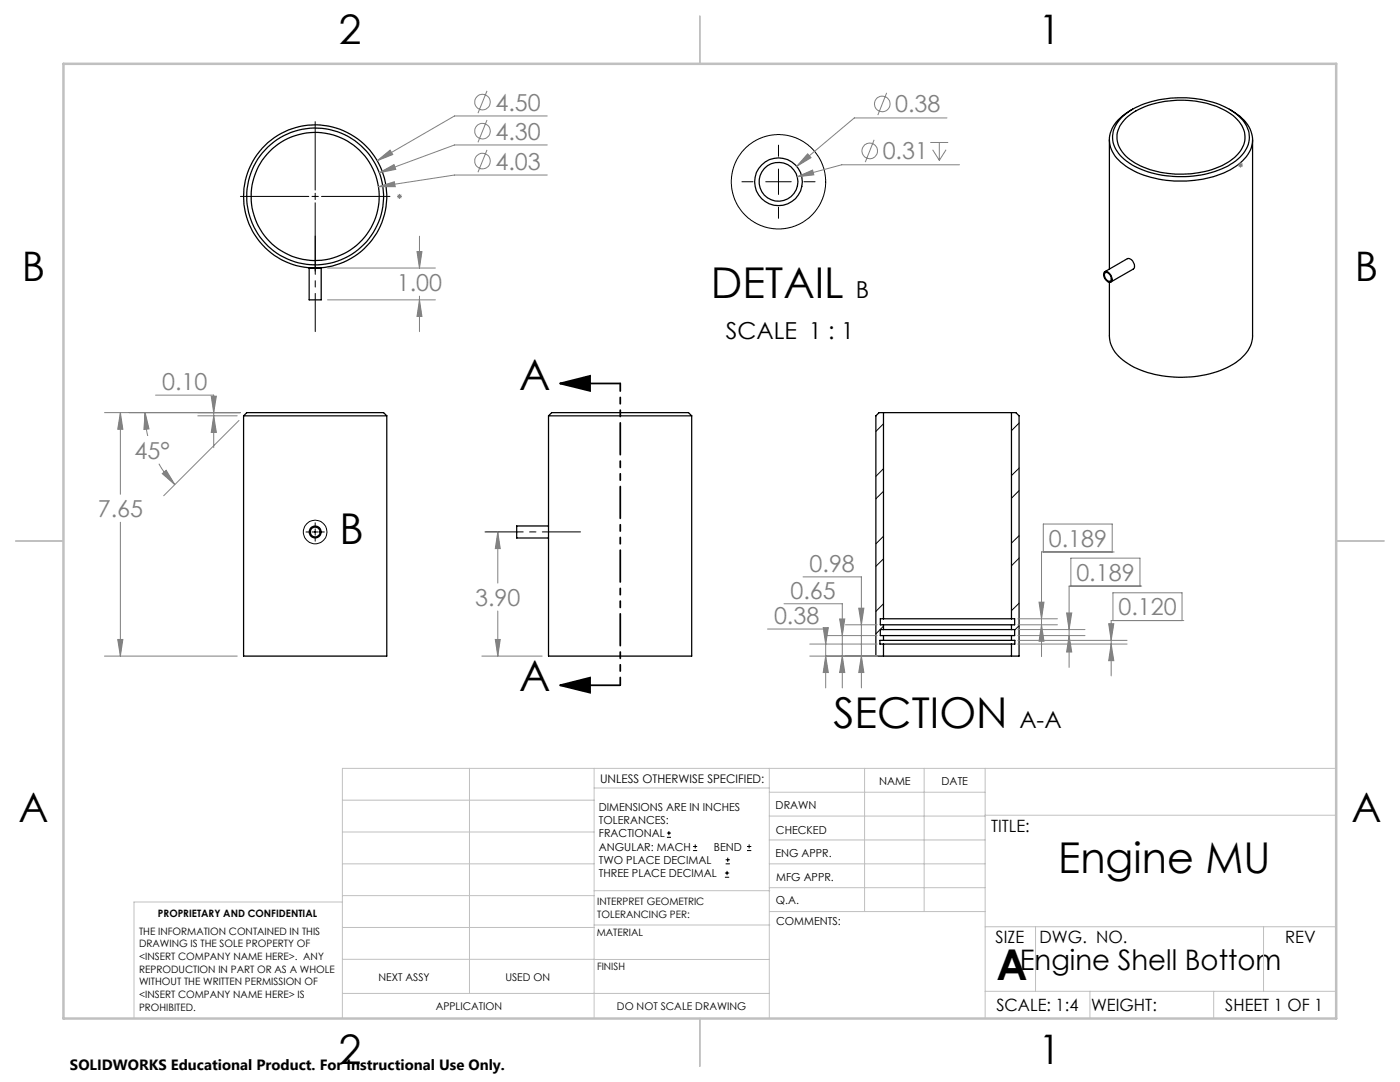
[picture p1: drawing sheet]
<svg xmlns="http://www.w3.org/2000/svg" width="279mm" height="216mm" viewBox="0 0 279 216" stroke-linecap="round" stroke-linejoin="round" font-family="sans-serif">
<g fill="none" stroke="#000" stroke-width=".25">
<path d="M221.4 27.9v25.8M223.7 23.6a16.6 16.6 0 0 1 11.5-4.1 17.7 17.7 0 0 1 12 3.6 5.3 5.3 0 0 1-.1 8.6 17.7 17.7 0 0 1-11.3 3.5 17.2 17.2 0 0 1-11.8-3.8 5.2 5.2 0 0 1-.3-7.8zM224.8 23.5a17.1 17.1 0 0 1 12.3-3.5 14.9 14.9 0 0 1 9.8 3.8 4.9 4.9 0 0 1-.5 7.6 17.2 17.2 0 0 1-12.5 3.3 14.6 14.6 0 0 1-9.6-4 4.9 4.9 0 0 1 .5-7.2zM226 21.8a7.7 7.7 0 0 0-4.6 5.7 6.8 6.8 0 0 0 3.8 6 22.1 22.1 0 0 0 19.7 .7 8.2 8.2 0 0 0 5-5.7 6.1 6.1 0 0 0-2.9-5.6l-1.6-1.1M250 27.9v39.1a6.7 6.7 0 0 1-3.4 5.4 21.9 21.9 0 0 1-21.4 .2 6.7 6.7 0 0 1-3.8-5.6v-10.7M61.7 53.5h2.4v6.3h-2.4zM220.4 54.3a1.02 1.02 0 0 1 1.4 .8 .67 .67 0 0 1 .1 .9 .67 .67 0 0 1-.8 .2 1.61 1.61 0 0 1-.7-1.9zM220.5 54.2l4.5-2.6a1.4 1.4 0 0 1 1.3 2l-4.6 2.7M220.6 54.4a1.09 1.09 0 0 1 .9 1.7 1.15 1.15 0 0 1-.9-1.7zM48.6 83v47.9h28.6v-47.9M48.6 83h28.6M48.6 83l.6-.7h27.4l.6 .7"/>
<path d="M109.5 83h28.5M109.5 83l.6-.7h27.3l.6 .7M109.5 83v22M138 83v47.9h-28.5v-23.5M176.3 82.3h25.6M176.3 82.3h-.9l-.6 .7v47.9h1.5M176.3 82.3v41.2M201.9 82.3h.8l.7 .7v47.9h-1.5M201.9 82.3v41.2M109.5 105h-6.4v2.4h6.4M109.5 105v2.4M176.3 126.8h25.6"/>
<path d="M176.3 127.8h25.6M176.3 124.7h25.6M176.3 125.6h25.6M176.3 123.5h25.6M176.3 128.5h25.6M176.3 130.9h25.6M176.3 127.8h-.7v.7h.7M176.3 123.5h-.6v1.2h.6M176.3 125.6h-.6v1.2h.6M176.3 124.7v.9M176.3 126.8v1M176.3 128.5v2.4"/>
<path d="M201.9 123.5h.6v1.2h-.6M201.9 125.6h.6v1.2h-.6M201.9 127.8h.6v.7h-.6M201.9 124.7v.9M201.9 126.8v1M201.9 128.5v2.4"/>
<circle cx="62.9" cy="39.2" r="14.3"/>
<circle cx="62.9" cy="39.2" r="13.6"/>
<circle cx="62.9" cy="39.2" r="12.8"/>
<circle cx="155.4" cy="36.3" r="3.9"/>
<circle cx="155.4" cy="36.3" r="4.8"/>
<circle cx="62.9" cy="106.2" r=".96"/>
<circle cx="62.9" cy="106.2" r="1.19"/>
</g>
<g fill="none" stroke="#000" stroke-width=".2">
<path d="M48 39.2h13.6M62.3 39.2h1.2M62.9 24.3v13.6M62.9 38.6v1.2M64.2 39.2h13.6M148.1 36.3h2.2M152.8 36.3h5.1M155.4 29v2.2M155.4 33.7v5.1M160.4 36.3h2.3M62.9 40.5v13.6M155.4 41.3v2.3"/>
<path d="M176.3 93.5l-1.5 1.5M176.3 84.6l-1.5 1.5M176.3 98l-1.5 1.5M203.4 97.9l-1.5 1.5M203.4 93.4l-1.5 1.5M203.4 84.4l-1.5 1.5M61.1 106.2h.5M62.3 106.2h1.2M62.9 104.3v.6M62.9 105.5v1.3M62.9 107.4v.6M64.2 106.2h.5"/>
<path d="M176.3 107l-1.5 1.5M176.3 111.5l-1.5 1.5M203.4 106.9l-1.5 1.5M203.4 111.4l-1.5 1.5M176.3 120.5l-1.5 1.5M176.3 125l-1.5 1.5M203.4 120.4l-1.5 1.4M203.4 124.8l-.9 .9M133.1 167.1h.8M133.1 166.2h.8M133.5 165.8v.9M138.3 169.7h.8"/>
<path d="M138.3 168.9h.8M138.7 168.5v.8M144.7 175h.8M144.7 174.2h.8M144.8 172.4h.9M144.8 171.6h.9M145.1 173.8v.8M145.2 171.1v.9M149.1 169.7h.8M149.1 168.9h.8M149.5 168.5v.8"/>
<circle cx="155.4" cy="36.3" r="9.4"/>
<circle cx="62.9" cy="106.1" r="2.36"/>
</g>
<g fill="none" stroke="#808080" stroke-width=".2">
<path d="M97.2 18.1l-1.8 4.5M177 18.5l-1.8 4.5M75.3 32.1l2.6-2.1 .5 .8zM75.5 37.3l3.2-1 .2 1zM75.7 34.5l2.9-1.7 .4 1zM79.2 39.2h1M79.4 38.8l.7 .7M79.7 38.7v1M80.1 38.8l-.7 .7M97.2 29.9l-1.8 4.5M97.2 24l-1.8 4.4M109.2 34.9h-18.5l-15.2 2.4"/>
<path d="M109.2 28.9h-18.5l-15 5.6M109.2 23.1h-18.5l-15.4 9M159.1 35.3l3.1-1.4 .2 1zM161.2 30.7l.7 .8-2.9 1.7zM174.4 27.9l-1.7 4.4M185.7 28.4h3.5M186.1 29.9l1.4 2.1M187.5 28.4v3.6M188.8 29.9l-1.3 2.1M189 23.5h-18.5l-11.5 9.7M191.5 32.9h-23.5l-8.9 2.4M247.1 32.9h1"/>
<path d="M247.2 32.6l.7 .7M247.6 32.5v.9M247.9 32.6l-.7 .7M65.4 53.5h21.5M65.4 59.8h21.5M83.2 50.2h1l-.5 3.3zM83.7 59.8l.5 3.3h-1zM83.7 47.1v6.4M83.7 59.1v7.1M31 78.8h11.7v10.5M42.2 79.1h1l-.5 3.2zM20.8 82.3h27.2"/>
<path d="M24 82.3v16.3M24 82.3l.5 3.4h-1zM29 82.3l.7 3.3-1 .1zM29 82.3v1.8l.5 2.9M31.7 92.5a19.5 19.5 0 0 0 3.2 4.2M32.4 94.5l.8-.7 1.7 2.9zM39.5 83h7.8M42.7 83l.5 3.3h-1zM47.7 83.9l-15 15M24 104.2v26.7M99.3 106.2l.5 3.3h-1zM99.3 106.2v10.1"/>
<path d="M160.3 115.1h11.6v22.2M208.2 110.1v-5.5h13.8v5.5M213.7 116.9v-5.5h13.8v5.5M222.4 110.1h-14.5v20.9M227.9 116.9h-14.5v16.3M20.8 130.9h26.5M23.5 127.6h1l-.5 3.3zM96.2 130.9h12M98.8 127.6h1l-.5 3.3zM99.3 121.9v9M153.2 125.5h11.6v11.8M156.5 120.5h11.6v16.8"/>
<path d="M161.6 130.9h13.4M161.6 128.5h13.4M164.3 125.2h1l-.5 3.3zM164.8 130.9l.5 3.3h-1zM164.9 126.8h10.1M167.6 123.5h1l-.5 3.3zM168.1 130.9l.5 3.3h-1zM168.7 124.7h6.3M171.4 121.4h1l-.5 3.3zM171.9 130.9l.5 3.3h-1zM203.1 123.5h7.9M203.1 124.7h7.9"/>
<path d="M203.1 125.6h13.4M203.1 126.8h13.4M203.1 127.8h21.8M203.1 128.5h21.8M207.4 120.2h1l-.5 3.3zM207.9 124.7l.5 3.3h-1zM212.9 122.3h1l-.5 3.3zM213.4 126.8l.5 3.3h-1zM221.3 124.5h1l-.5 3.3zM221.8 128.5l.5 3.3h-1zM222.1 123.8v-5.5h13.8v5.5M236.3 123.8h-14.5v11.1"/>
<circle cx="96.3" cy="20.4" r="1.56"/>
<circle cx="96.3" cy="32.1" r="1.55"/>
<circle cx="96.3" cy="26.2" r="1.55"/>
<circle cx="173.6" cy="30.1" r="1.55"/>
<circle cx="176.1" cy="20.7" r="1.55"/>
</g>
<path d="M111.8 76.5l6-1.5v3zM111.8 76.5h12M111.8 136.7l6-1.5v3zM111.8 136.7h12" fill="none" stroke="#000" stroke-width=".35"/>
<path d="M62.9 66.2v-19.1M96.8 106.1h19.1" fill="none" stroke="#000" stroke-width=".2" stroke-dasharray="15.2 1.3 1.3 1.3" stroke-dashoffset="7.6"/>
<path d="M123.8 76.5v60.2" fill="none" stroke="#000" stroke-width=".35" stroke-dasharray="6.3 1.3 1.3 1.3 1.3 1.3" stroke-dashoffset="4.8"/>
<g fill="none" stroke="#c0c0c0" stroke-width=".2">
<path d="M68.3 159.7h50.3M93.7 153.3v44.9M118.6 153.3v49.9M118.6 157.2h34.9M153.5 153.3v49.9M153.5 158.1h43.1M172.5 153.3v28.6M184.4 153.3v28.6M196.6 153.3v49.9M266.7 153.3h-198.4v49.9M68.3 178.7h50.3M68.3 172.4h50.3"/>
<path d="M68.3 166h50.3M68.3 180h-41.6v23.2M118.6 177.7h35M153.5 167.6h43.1M153.5 162.8h43.1M153.5 172.4h43.1M153.5 177.1h43.1M196.6 162.7h70.1M68.3 198.2h85.2M68.3 191.4l85.2 .1M68.3 185.1h50.3M118.6 184.6h35"/>
<path d="M153.6 181.9h43M196.6 197.8h70.1M196.6 184.9h70.1M206.7 184.9v12.9M217.5 197.8v5.4M242.2 197.8v5.4M252.2 184.9v12.9"/>
</g>
<path d="M139.7 3.2v9.5M3.1 107.9h9.6M266.7 107.9h9.5M139.7 203.2v9.6" fill="none" stroke="#c0c0c0" stroke-width=".25"/>
<path d="M12.7 12.7h254v190.5h-254z" fill="none" stroke="#c0c0c0" stroke-width=".5"/>
<path d="M111.8 76.5l6-1.5v3zM111.8 136.7l6-1.5v3z" fill="#000"/>
<path d="M42.2 79.1h1l-.5 3.2zM42.7 83l.5 3.3h-1zM29 82.3l.7 3.3-1 .1zM32.4 94.5l.8-.7 1.7 2.9zM24 82.3l.5 3.4h-1zM23.5 127.6h1l-.5 3.3zM83.2 50.2h1l-.5 3.3zM83.7 59.8l.5 3.3h-1zM75.5 37.3h3.4l-.2-1zM75.7 34.5l3.3-.7-.4-1zM75.3 32.1l3.1-1.3-.5-.8zM99.3 106.2l.5 3.3h-1zM98.8 127.6h1l-.5 3.3zM207.4 120.2h1l-.5 3.3zM207.9 124.7l.5 3.3h-1zM212.9 122.3h1l-.5 3.3zM213.4 126.8l.5 3.3h-1zM221.3 124.5h1l-.5 3.3zM221.8 128.5l.5 3.3h-1zM164.8 130.9l.5 3.3h-1zM164.3 125.2h1l-.5 3.3zM168.1 130.9l.5 3.3h-1zM167.6 123.5h1l-.5 3.3zM171.9 130.9l.5 3.3h-1zM171.4 121.4h1l-.5 3.3zM161.2 30.7l-2.2 2.5 2.9-1.7zM159.1 35.3l3.3-.4-.2-1z" fill="#808080"/>
<g font-size="8.5">
<text x="141.9" y="59.5">DETAIL</text>
<text x="103.6" y="77.7">A</text>
<text x="67.8" y="108.5">B</text>
<text x="103.6" y="138">A</text>
<text x="166.3" y="145.3">SECTION</text>
<text x="211.2" y="174.2">Engine MU</text>
<text x="198.9" y="195.5">A</text>
</g>
<g font-size="8.1">
<text x="67.6" y="8.9">2</text>
<text x="207.3" y="8.9">1</text>
<text x="4.4" y="56.2">B</text>
<text x="270.4" y="56.2">B</text>
<text x="3.7" y="164.1">A</text>
<text x="269.7" y="164.1">A</text>
<text x="67.6" y="212.4">2</text>
<text x="207.3" y="212.4">1</text>
</g>
<text font-size="5.6" x="203.5" y="193.5">Engine Shell Bottom</text>
<g font-size="4.7" fill="#808080">
<text x="98.9" y="22.1">4.50</text>
<text x="178.7" y="22.4">0.38</text>
<text x="98.9" y="27.9">4.30</text>
<text x="98.9" y="33.8">4.03</text>
<text x="176.2" y="31.8">0.31</text>
<text x="79.2" y="58.1">1.00</text>
<text x="32.3" y="77.8">0.10</text>
<text x="26.9" y="91.5">45°</text>
<text x="19.5" y="103.2">7.65</text>
<text x="209.3" y="109.1">0.189</text>
<text x="157.8" y="119.4">0.65</text>
<text x="161.6" y="114.1">0.98</text>
<text x="214.8" y="115.9">0.189</text>
<text x="94.8" y="120.9">3.90</text>
<text x="154.5" y="124.5">0.38</text>
<text x="223.2" y="122.8">0.120</text>
</g>
<g font-size="4.7">
<text x="170.8" y="59.5">B</text>
<text x="144.9" y="67.7">SCALE 1 : 1</text>
<text x="203.4" y="145.3">A-A</text>
</g>
<g font-size="3.4">
<text x="197.8" y="166">TITLE:</text>
<text x="198.7" y="188.1">SIZE</text>
<text x="207.5" y="188.1">DWG. NO.</text>
<text x="256.5" y="188.2">REV</text>
<text x="198.8" y="201.7">SCALE: 1:4</text>
<text x="217.7" y="201.8">WEIGHT:</text>
<text x="244.5" y="201.7">SHEET 1 OF 1</text>
</g>
<text font-size="3" x="14" y="213.5">SOLIDWORKS Educational Product. For Instructional Use Only.</text>
<text font-size="2.4" x="119.8" y="156.2">UNLESS OTHERWISE SPECIFIED:</text>
<g font-size="2.2">
<text x="119.5" y="161.8">DIMENSIONS ARE IN INCHES</text>
<text x="154.8" y="161.4">DRAWN</text>
<text x="175.4" y="156.6">NAME</text>
<text x="187.9" y="156.7">DATE</text>
<text x="119.5" y="164.4">TOLERANCES:</text>
<text x="119.5" y="167.1">FRACTIONAL</text>
<text x="154.9" y="166.3">CHECKED</text>
<text x="119.5" y="169.7">ANGULAR: MACH</text>
<text x="119.5" y="172.4">TWO PLACE DECIMAL</text>
<text x="142.5" y="169.7">BEND</text>
<text x="154.8" y="171">ENG APPR.</text>
<text x="119.5" y="175">THREE PLACE DECIMAL</text>
<text x="154.9" y="175.7">MFG APPR.</text>
<text x="154.9" y="180.4">Q.A.</text>
<text x="154.9" y="184.6">COMMENTS:</text>
</g>
<g font-size="2.1">
<text x="75.5" y="195.7">NEXT ASSY</text>
<text x="100.9" y="195.7">USED ON</text>
<text x="86.9" y="201.5">APPLICATION</text>
<text x="123.1" y="201.6">DO NOT SCALE DRAWING</text>
</g>
<g font-size="2">
<text x="31.5" y="182.9">PROPRIETARY AND CONFIDENTIAL</text>
<text x="119.2" y="180.6">INTERPRET GEOMETRIC</text>
<text x="119.2" y="183.1">TOLERANCING PER:</text>
<text x="27.8" y="186.5">THE INFORMATION CONTAINED IN THIS</text>
<text x="27.8" y="189">DRAWING IS THE SOLE PROPERTY OF</text>
<text x="27.8" y="191.6">&lt;INSERT COMPANY NAME HERE&gt;. ANY</text>
<text x="119.1" y="186.7">MATERIAL</text>
<text x="27.8" y="194.1">REPRODUCTION IN PART OR AS A WHOLE</text>
<text x="27.8" y="196.6">WITHOUT THE WRITTEN PERMISSION OF</text>
<text x="119.1" y="193.5">FINISH</text>
<text x="27.8" y="199.1">&lt;INSERT COMPANY NAME HERE&gt; IS</text>
<text x="27.8" y="201.7">PROHIBITED.</text>
</g>
</svg>
